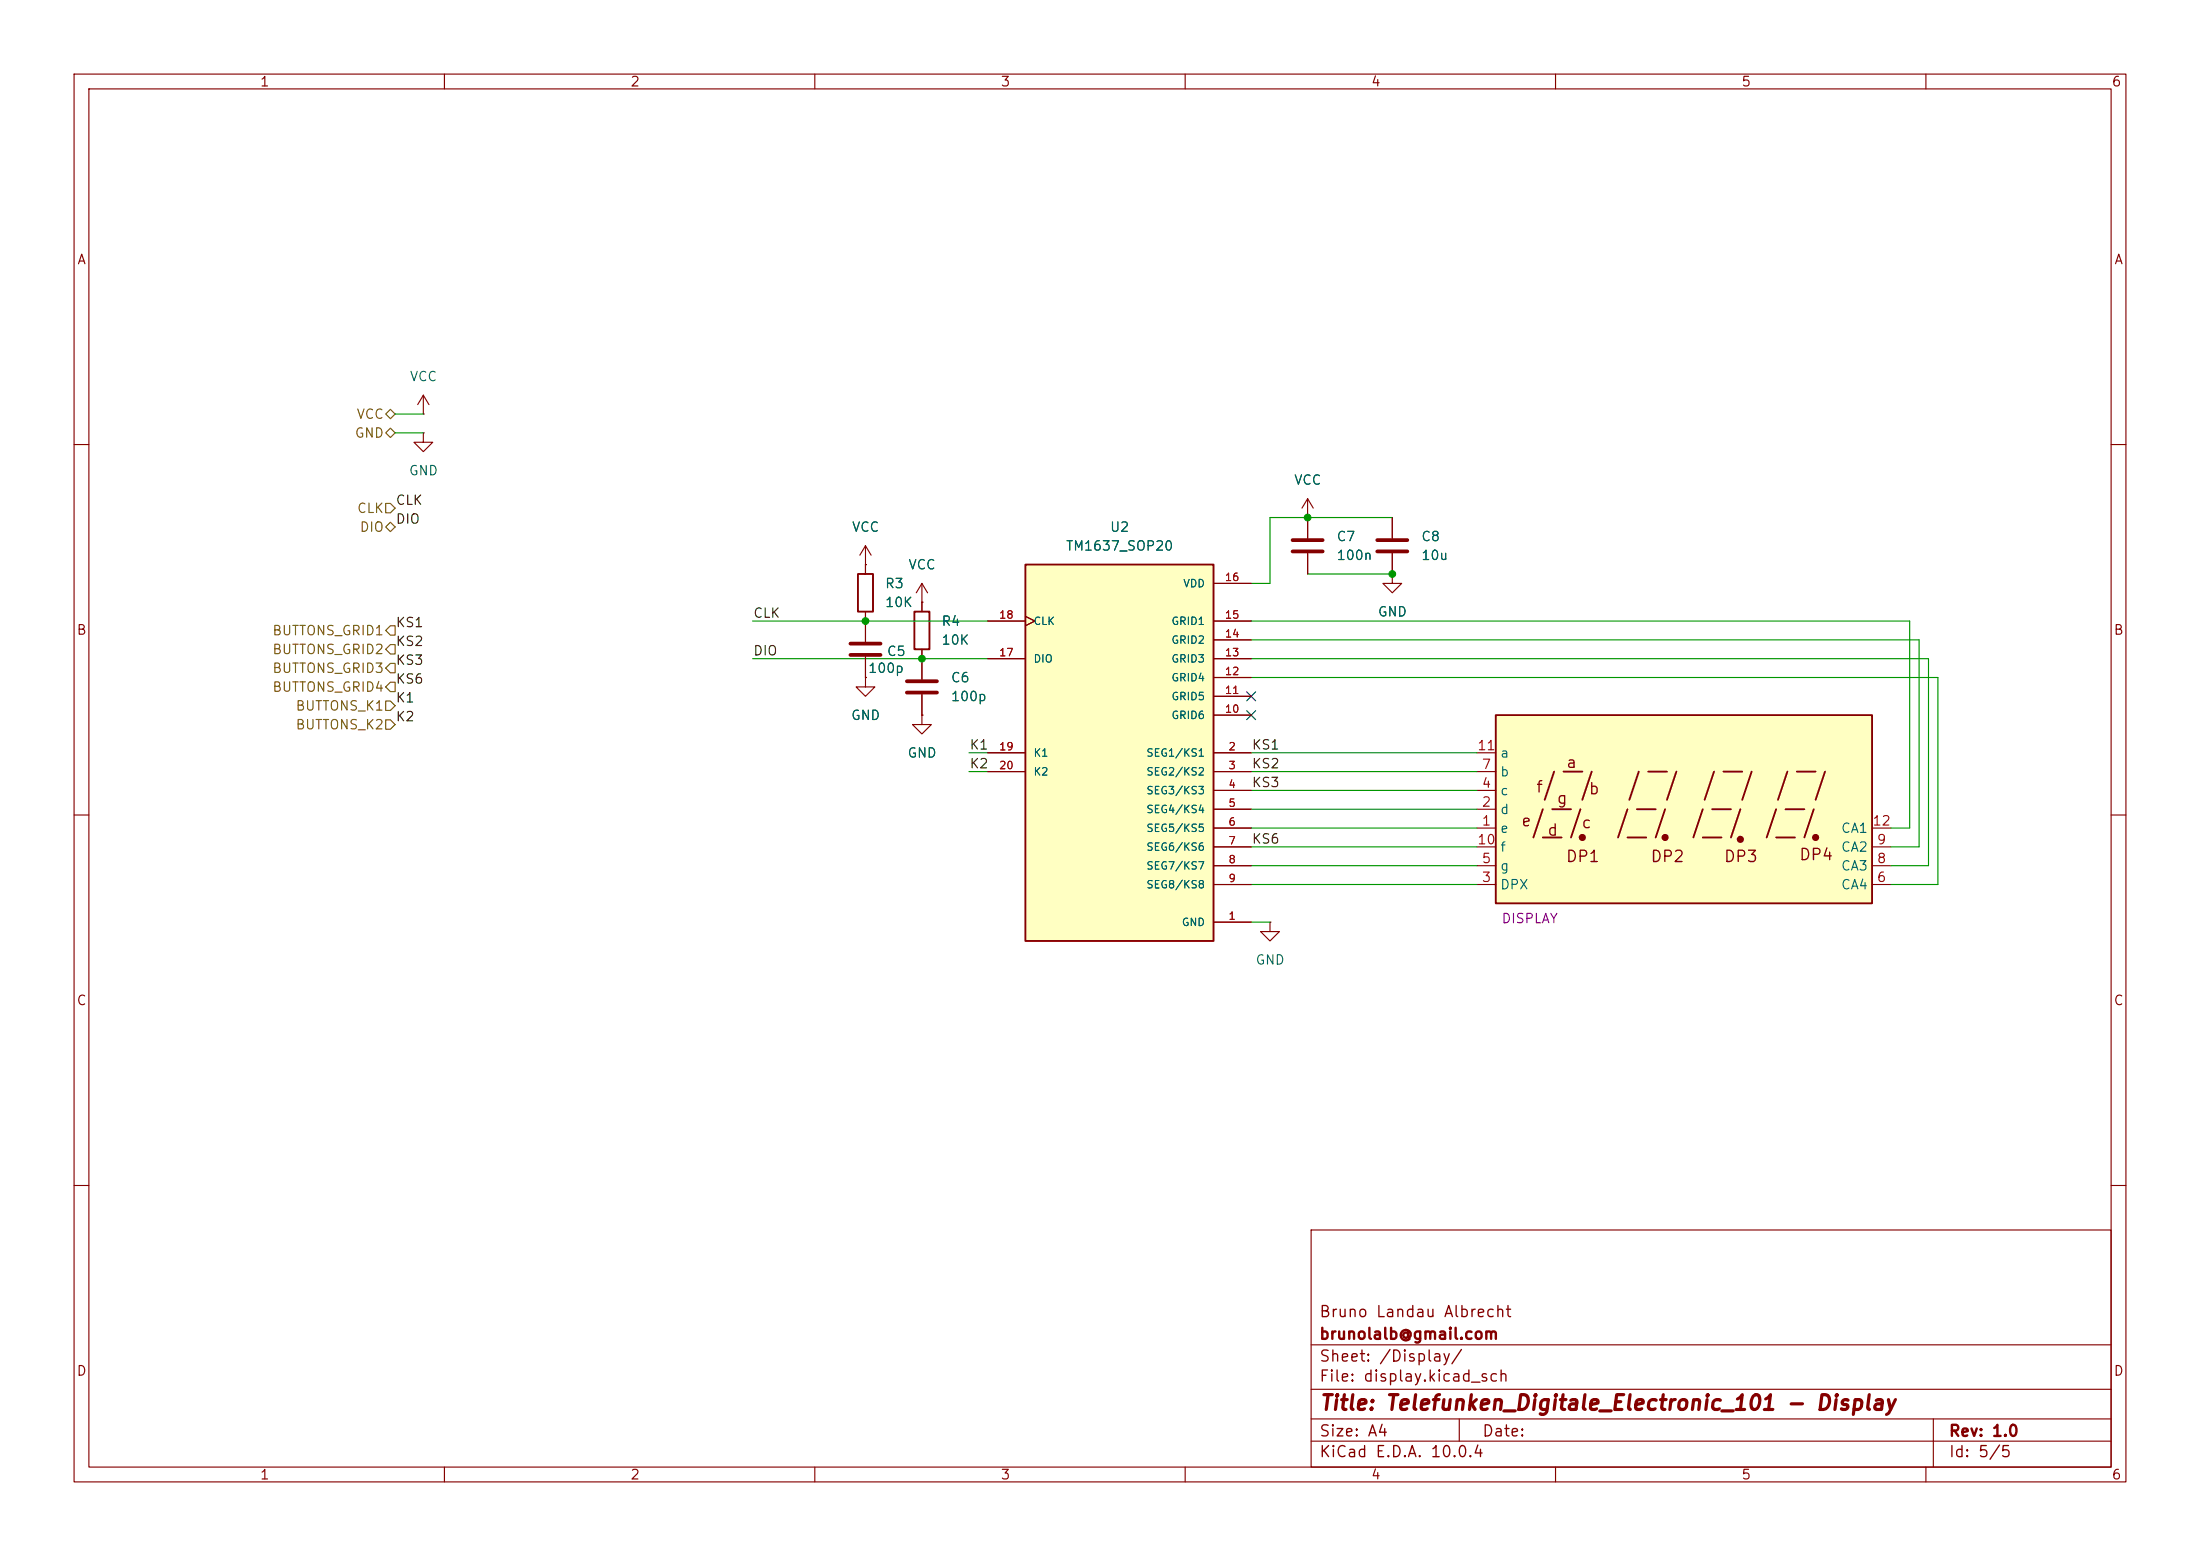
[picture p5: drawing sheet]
(kicad_sch
 (version 20260306)
 (generator "eeschema")
 (generator_version "10.0")
 (paper "A4")
 (title_block
  (title "Telefunken_Digitale_Electronic_101 - Display")
  (rev "1.0")
  (company "brunolalb@gmail.com")
  (comment 1 "Bruno Landau Albrecht"))
 (lib_symbols
  (symbol "Device:C"
   (pin_numbers (hide yes))
   (pin_names
    (offset 0.254)) (exclude_from_sim no) (in_bom yes) (on_board yes)
   (in_pos_files yes)
   (duplicate_pin_numbers_are_jumpers no)
   (property "Reference" "C" (at 0.635 2.54 0) (show_name no) (do_not_autoplace no) (effects (font (size 1.27 1.27)) (justify left)))
   (property "Value" "C" (at 0.635 -2.54 0) (show_name no) (do_not_autoplace no) (effects (font (size 1.27 1.27)) (justify left)))
   (property "Footprint" "" (at 0.9652 -3.81 0) (show_name no) (do_not_autoplace no) (hide yes) (effects (font (size 1.27 1.27))))
   (property "Datasheet" "" (at 0 0 0) (show_name no) (do_not_autoplace no) (hide yes) (effects (font (size 1.27 1.27))))
   (property "Description" "Unpolarized capacitor" (at 0 0 0) (show_name no) (do_not_autoplace no) (hide yes) (effects (font (size 1.27 1.27))))
   (symbol "C_0_1"
    (polyline (pts (xy -2.032 0.762) (xy 2.032 0.762)) (stroke (width 0.508) (type default)) (fill (type none)))
    (polyline (pts (xy -2.032 -0.762) (xy 2.032 -0.762)) (stroke (width 0.508) (type default)) (fill (type none))))
   (symbol "C_1_1"
    (pin passive line (at 0 3.81 270) (length 2.794) (name "" (effects (font (size 1.27 1.27)))) (number "1" (effects (font (size 1.27 1.27)))))
    (pin passive line (at 0 -3.81 90) (length 2.794) (name "" (effects (font (size 1.27 1.27)))) (number "2" (effects (font (size 1.27 1.27))))))
   (embedded_fonts no))
  (symbol "Device:R"
   (pin_numbers (hide yes))
   (pin_names
    (offset 0)) (exclude_from_sim no) (in_bom yes) (on_board yes)
   (in_pos_files yes)
   (duplicate_pin_numbers_are_jumpers no)
   (property "Reference" "R" (at 2.032 0 90) (show_name no) (do_not_autoplace no) (effects (font (size 1.27 1.27))))
   (property "Value" "R" (at 0 0 90) (show_name no) (do_not_autoplace no) (effects (font (size 1.27 1.27))))
   (property "Footprint" "" (at -1.778 0 90) (show_name no) (do_not_autoplace no) (hide yes) (effects (font (size 1.27 1.27))))
   (property "Datasheet" "" (at 0 0 0) (show_name no) (do_not_autoplace no) (hide yes) (effects (font (size 1.27 1.27))))
   (property "Description" "Resistor" (at 0 0 0) (show_name no) (do_not_autoplace no) (hide yes) (effects (font (size 1.27 1.27))))
   (symbol "R_0_1"
    (rectangle (start -1.016 -2.54) (end 1.016 2.54) (stroke (width 0.254) (type default)) (fill (type none))))
   (symbol "R_1_1"
    (pin passive line (at 0 3.81 270) (length 1.27) (name "" (effects (font (size 1.27 1.27)))) (number "1" (effects (font (size 1.27 1.27)))))
    (pin passive line (at 0 -3.81 90) (length 1.27) (name "" (effects (font (size 1.27 1.27)))) (number "2" (effects (font (size 1.27 1.27))))))
   (embedded_fonts no))
  (symbol "RadioWecker:8041BS-1" (exclude_from_sim no) (in_bom yes) (on_board yes)
   (in_pos_files yes)
   (duplicate_pin_numbers_are_jumpers no)
   (property "Reference" "DISPLAY" (at 3.556 26.416 0) (show_name no) (do_not_autoplace no) (effects (font (size 1.27 1.27))))
   (property "Value" "" (at 0 0 0) (show_name no) (do_not_autoplace no) (effects (font (size 1.27 1.27))))
   (property "Footprint" "RadioWecker:8041BS-1" (at 0 0 0) (show_name no) (do_not_autoplace no) (hide yes) (effects (font (size 1.27 1.27))))
   (property "Datasheet" "https://www.xlitx.com/datasheet/8041BS.pdf" (at 0.762 -6.604 0) (show_name no) (do_not_autoplace no) (hide yes) (effects (font (size 1.27 1.27))))
   (property "Description" "4 Digit 7-Segment Display with dots 0.8\"" (at -1.016 -4.318 0) (show_name no) (do_not_autoplace no) (hide yes) (effects (font (size 1.27 1.27))))
   (symbol "8041BS-1_0_0"
    (rectangle (start 0 25.4) (end 50.8 0) (stroke (width 0.254) (type default)) (fill (type background)))
    (polyline (pts (xy 5.08 8.89) (xy 6.35 12.7)) (stroke (width 0.254) (type default)) (fill (type none)))
    (polyline (pts (xy 6.35 8.89) (xy 8.89 8.89)) (stroke (width 0.254) (type default)) (fill (type none)))
    (polyline (pts (xy 6.604 13.97) (xy 7.874 17.78)) (stroke (width 0.254) (type default)) (fill (type none)))
    (polyline (pts (xy 7.62 12.7) (xy 10.16 12.7)) (stroke (width 0.254) (type default)) (fill (type none)))
    (polyline (pts (xy 9.144 17.78) (xy 11.684 17.78)) (stroke (width 0.254) (type default)) (fill (type none)))
    (polyline (pts (xy 10.16 8.89) (xy 11.43 12.7)) (stroke (width 0.254) (type default)) (fill (type none)))
    (polyline (pts (xy 11.684 13.97) (xy 12.954 17.78)) (stroke (width 0.254) (type default)) (fill (type none)))
    (polyline (pts (xy 16.51 8.89) (xy 17.78 12.7)) (stroke (width 0.254) (type default)) (fill (type none)))
    (polyline (pts (xy 17.78 8.89) (xy 20.32 8.89)) (stroke (width 0.254) (type default)) (fill (type none)))
    (polyline (pts (xy 18.034 13.97) (xy 19.304 17.78)) (stroke (width 0.254) (type default)) (fill (type none)))
    (polyline (pts (xy 19.05 12.7) (xy 21.59 12.7)) (stroke (width 0.254) (type default)) (fill (type none)))
    (polyline (pts (xy 20.574 17.78) (xy 23.114 17.78)) (stroke (width 0.254) (type default)) (fill (type none)))
    (polyline (pts (xy 21.59 8.89) (xy 22.86 12.7)) (stroke (width 0.254) (type default)) (fill (type none)))
    (polyline (pts (xy 23.114 13.97) (xy 24.384 17.78)) (stroke (width 0.254) (type default)) (fill (type none)))
    (polyline (pts (xy 26.67 8.89) (xy 27.94 12.7)) (stroke (width 0.254) (type default)) (fill (type none)))
    (polyline (pts (xy 27.94 8.89) (xy 30.48 8.89)) (stroke (width 0.254) (type default)) (fill (type none)))
    (polyline (pts (xy 28.194 13.97) (xy 29.464 17.78)) (stroke (width 0.254) (type default)) (fill (type none)))
    (polyline (pts (xy 29.21 12.7) (xy 31.75 12.7)) (stroke (width 0.254) (type default)) (fill (type none)))
    (polyline (pts (xy 30.734 17.78) (xy 33.274 17.78)) (stroke (width 0.254) (type default)) (fill (type none)))
    (polyline (pts (xy 31.75 8.89) (xy 33.02 12.7)) (stroke (width 0.254) (type default)) (fill (type none)))
    (polyline (pts (xy 33.274 13.97) (xy 34.544 17.78)) (stroke (width 0.254) (type default)) (fill (type none)))
    (polyline (pts (xy 36.576 8.89) (xy 37.846 12.7)) (stroke (width 0.254) (type default)) (fill (type none)))
    (polyline (pts (xy 37.846 8.89) (xy 40.386 8.89)) (stroke (width 0.254) (type default)) (fill (type none)))
    (polyline (pts (xy 38.1 13.97) (xy 39.37 17.78)) (stroke (width 0.254) (type default)) (fill (type none)))
    (polyline (pts (xy 39.116 12.7) (xy 41.656 12.7)) (stroke (width 0.254) (type default)) (fill (type none)))
    (polyline (pts (xy 40.64 17.78) (xy 43.18 17.78)) (stroke (width 0.254) (type default)) (fill (type none)))
    (polyline (pts (xy 41.656 8.89) (xy 42.926 12.7)) (stroke (width 0.254) (type default)) (fill (type none)))
    (polyline (pts (xy 43.18 13.97) (xy 44.45 17.78)) (stroke (width 0.254) (type default)) (fill (type none)))
    (text "e" (at 4.064 11.176 0) (effects (font (size 1.524 1.524))))
    (text "f" (at 5.842 15.748 0) (effects (font (size 1.524 1.524))))
    (text "d" (at 7.62 9.906 0) (effects (font (size 1.524 1.524))))
    (text "g" (at 8.89 14.224 0) (effects (font (size 1.524 1.524))))
    (text "a" (at 10.16 19.05 0) (effects (font (size 1.524 1.524))))
    (text "DP1" (at 11.684 6.35 0) (effects (font (size 1.524 1.524))))
    (text "c" (at 12.192 10.922 0) (effects (font (size 1.524 1.524))))
    (text "b" (at 13.208 15.494 0) (effects (font (size 1.524 1.524))))
    (text "DP2" (at 23.114 6.35 0) (effects (font (size 1.524 1.524))))
    (text "DP3" (at 33.02 6.35 0) (effects (font (size 1.524 1.524))))
    (text "DP4" (at 43.18 6.604 0) (effects (font (size 1.524 1.524)))))
   (symbol "8041BS-1_0_1"
    (circle (center 11.684 8.89) (radius 0.3556) (stroke (width 0.254) (type default)) (fill (type outline)))
    (circle (center 22.86 8.89) (radius 0.3556) (stroke (width 0.254) (type default)) (fill (type outline))))
   (symbol "8041BS-1_1_0"
    (circle (center 33.02 8.636) (radius 0.3556) (stroke (width 0.254) (type default)) (fill (type outline)))
    (circle (center 43.18 8.89) (radius 0.3556) (stroke (width 0.254) (type default)) (fill (type outline))))
   (symbol "8041BS-1_1_1"
    (pin input line (at -2.54 10.16 0) (length 2.54) (name "e" (effects (font (size 1.27 1.27)))) (number "1" (effects (font (size 1.27 1.27)))))
    (pin input line (at -2.54 12.7 0) (length 2.54) (name "d" (effects (font (size 1.27 1.27)))) (number "2" (effects (font (size 1.27 1.27)))))
    (pin input line (at -2.54 2.54 0) (length 2.54) (name "DPX" (effects (font (size 1.27 1.27)))) (number "3" (effects (font (size 1.27 1.27)))))
    (pin input line (at -2.54 15.24 0) (length 2.54) (name "c" (effects (font (size 1.27 1.27)))) (number "4" (effects (font (size 1.27 1.27)))))
    (pin input line (at -2.54 5.08 0) (length 2.54) (name "g" (effects (font (size 1.27 1.27)))) (number "5" (effects (font (size 1.27 1.27)))))
    (pin input line (at 53.34 2.54 180) (length 2.54) (name "CA4" (effects (font (size 1.27 1.27)))) (number "6" (effects (font (size 1.27 1.27)))))
    (pin input line (at -2.54 17.78 0) (length 2.54) (name "b" (effects (font (size 1.27 1.27)))) (number "7" (effects (font (size 1.27 1.27)))))
    (pin input line (at 53.34 5.08 180) (length 2.54) (name "CA3" (effects (font (size 1.27 1.27)))) (number "8" (effects (font (size 1.27 1.27)))))
    (pin input line (at 53.34 7.62 180) (length 2.54) (name "CA2" (effects (font (size 1.27 1.27)))) (number "9" (effects (font (size 1.27 1.27)))))
    (pin input line (at -2.54 7.62 0) (length 2.54) (name "f" (effects (font (size 1.27 1.27)))) (number "10" (effects (font (size 1.27 1.27)))))
    (pin input line (at -2.54 20.32 0) (length 2.54) (name "a" (effects (font (size 1.27 1.27)))) (number "11" (effects (font (size 1.27 1.27)))))
    (pin input line (at 53.34 10.16 180) (length 2.54) (name "CA1" (effects (font (size 1.27 1.27)))) (number "12" (effects (font (size 1.27 1.27))))))
   (embedded_fonts no))
  (symbol "RadioWecker:TM1637_SOP20"
   (pin_names
    (offset 1.016)) (exclude_from_sim no) (in_bom yes) (on_board yes)
   (in_pos_files yes)
   (duplicate_pin_numbers_are_jumpers no)
   (property "Reference" "U" (at -12.7 26.416 0) (show_name no) (do_not_autoplace no) (effects (font (size 1.27 1.27)) (justify left bottom)))
   (property "Value" "TM1637_SOP20" (at -12.7 -28.194 0) (show_name no) (do_not_autoplace no) (effects (font (size 1.27 1.27)) (justify left bottom)))
   (property "Footprint" "RadioWecker:SOIC127P1035X255-20N" (at 1.016 -37.846 0) (show_name no) (do_not_autoplace no) (hide yes) (effects (font (size 1.27 1.27)) (justify bottom)))
   (property "Datasheet" "https://cdn.velleman.eu/downloads/29/infosheets/tm1637_datasheet.pdf" (at 2.032 -34.29 0) (show_name no) (do_not_autoplace no) (hide yes) (effects (font (size 1.27 1.27))))
   (property "Description" "LED Drive Control Special Circuit" (at -1.524 -43.434 0) (show_name no) (do_not_autoplace no) (hide yes) (effects (font (size 1.27 1.27)) (justify bottom)))
   (property "MANUFACTURER" "Titan Micro Electronics" (at -1.27 -40.64 0) (show_name no) (do_not_autoplace no) (hide yes) (effects (font (size 1.27 1.27)) (justify bottom)))
   (symbol "TM1637_SOP20_0_0"
    (rectangle (start -12.7 -25.4) (end 12.7 25.4) (stroke (width 0.254) (type default)) (fill (type background)))
    (pin power_in line (at 17.78 -22.86 180) (length 5.08) (name "GND" (effects (font (size 1.016 1.016)))) (number "1" (effects (font (size 1.016 1.016)))))
    (pin output line (at 17.78 0 180) (length 5.08) (name "SEG1/KS1" (effects (font (size 1.016 1.016)))) (number "2" (effects (font (size 1.016 1.016)))))
    (pin output line (at 17.78 -2.54 180) (length 5.08) (name "SEG2/KS2" (effects (font (size 1.016 1.016)))) (number "3" (effects (font (size 1.016 1.016)))))
    (pin output line (at 17.78 -5.08 180) (length 5.08) (name "SEG3/KS3" (effects (font (size 1.016 1.016)))) (number "4" (effects (font (size 1.016 1.016)))))
    (pin output line (at 17.78 -7.62 180) (length 5.08) (name "SEG4/KS4" (effects (font (size 1.016 1.016)))) (number "5" (effects (font (size 1.016 1.016)))))
    (pin output line (at 17.78 -10.16 180) (length 5.08) (name "SEG5/KS5" (effects (font (size 1.016 1.016)))) (number "6" (effects (font (size 1.016 1.016)))))
    (pin output line (at 17.78 -12.7 180) (length 5.08) (name "SEG6/KS6" (effects (font (size 1.016 1.016)))) (number "7" (effects (font (size 1.016 1.016)))))
    (pin output line (at 17.78 -15.24 180) (length 5.08) (name "SEG7/KS7" (effects (font (size 1.016 1.016)))) (number "8" (effects (font (size 1.016 1.016)))))
    (pin output line (at 17.78 -17.78 180) (length 5.08) (name "SEG8/KS8" (effects (font (size 1.016 1.016)))) (number "9" (effects (font (size 1.016 1.016)))))
    (pin output line (at 17.78 5.08 180) (length 5.08) (name "GRID6" (effects (font (size 1.016 1.016)))) (number "10" (effects (font (size 1.016 1.016)))))
    (pin output line (at 17.78 7.62 180) (length 5.08) (name "GRID5" (effects (font (size 1.016 1.016)))) (number "11" (effects (font (size 1.016 1.016)))))
    (pin output line (at 17.78 10.16 180) (length 5.08) (name "GRID4" (effects (font (size 1.016 1.016)))) (number "12" (effects (font (size 1.016 1.016)))))
    (pin output line (at 17.78 12.7 180) (length 5.08) (name "GRID3" (effects (font (size 1.016 1.016)))) (number "13" (effects (font (size 1.016 1.016)))))
    (pin output line (at 17.78 15.24 180) (length 5.08) (name "GRID2" (effects (font (size 1.016 1.016)))) (number "14" (effects (font (size 1.016 1.016)))))
    (pin output line (at 17.78 17.78 180) (length 5.08) (name "GRID1" (effects (font (size 1.016 1.016)))) (number "15" (effects (font (size 1.016 1.016)))))
    (pin power_in line (at 17.78 22.86 180) (length 5.08) (name "VDD" (effects (font (size 1.016 1.016)))) (number "16" (effects (font (size 1.016 1.016)))))
    (pin bidirectional line (at -17.78 12.7 0) (length 5.08) (name "DIO" (effects (font (size 1.016 1.016)))) (number "17" (effects (font (size 1.016 1.016)))))
    (pin input clock (at -17.78 17.78 0) (length 5.08) (name "CLK" (effects (font (size 1.016 1.016)))) (number "18" (effects (font (size 1.016 1.016)))))
    (pin input line (at -17.78 0 0) (length 5.08) (name "K1" (effects (font (size 1.016 1.016)))) (number "19" (effects (font (size 1.016 1.016)))))
    (pin input line (at -17.78 -2.54 0) (length 5.08) (name "K2" (effects (font (size 1.016 1.016)))) (number "20" (effects (font (size 1.016 1.016))))))
   (embedded_fonts no))
  (symbol "power:GND"
   (power global)
   (pin_numbers (hide yes))
   (pin_names
    (offset 0) (hide yes)) (exclude_from_sim no) (in_bom yes) (on_board yes)
   (in_pos_files yes)
   (duplicate_pin_numbers_are_jumpers no)
   (property "Reference" "#PWR" (at 0 -6.35 0) (show_name no) (do_not_autoplace no) (hide yes) (effects (font (size 1.27 1.27))))
   (property "Value" "GND" (at 0 -3.81 0) (show_name no) (do_not_autoplace no) (effects (font (size 1.27 1.27))))
   (property "Footprint" "" (at 0 0 0) (show_name no) (do_not_autoplace no) (hide yes) (effects (font (size 1.27 1.27))))
   (property "Datasheet" "" (at 0 0 0) (show_name no) (do_not_autoplace no) (hide yes) (effects (font (size 1.27 1.27))))
   (property "Description" "Power symbol creates a global label with name \"GND\" , ground" (at 0 0 0) (show_name no) (do_not_autoplace no) (hide yes) (effects (font (size 1.27 1.27))))
   (symbol "GND_0_1"
    (polyline (pts (xy 0 0) (xy 0 -1.27) (xy 1.27 -1.27) (xy 0 -2.54) (xy -1.27 -1.27) (xy 0 -1.27)) (stroke (width 0) (type default)) (fill (type none))))
   (symbol "GND_1_1"
    (pin power_in line (at 0 0 270) (length 0) (name "" (effects (font (size 1.27 1.27)))) (number "1" (effects (font (size 1.27 1.27))))))
   (embedded_fonts no))
  (symbol "power:VCC"
   (power global)
   (pin_numbers (hide yes))
   (pin_names
    (offset 0) (hide yes)) (exclude_from_sim no) (in_bom yes) (on_board yes)
   (in_pos_files yes)
   (duplicate_pin_numbers_are_jumpers no)
   (property "Reference" "#PWR" (at 0 -3.81 0) (show_name no) (do_not_autoplace no) (hide yes) (effects (font (size 1.27 1.27))))
   (property "Value" "VCC" (at 0 3.556 0) (show_name no) (do_not_autoplace no) (effects (font (size 1.27 1.27))))
   (property "Footprint" "" (at 0 0 0) (show_name no) (do_not_autoplace no) (hide yes) (effects (font (size 1.27 1.27))))
   (property "Datasheet" "" (at 0 0 0) (show_name no) (do_not_autoplace no) (hide yes) (effects (font (size 1.27 1.27))))
   (property "Description" "Power symbol creates a global label with name \"VCC\"" (at 0 0 0) (show_name no) (do_not_autoplace no) (hide yes) (effects (font (size 1.27 1.27))))
   (symbol "VCC_0_1"
    (polyline (pts (xy -0.762 1.27) (xy 0 2.54)) (stroke (width 0) (type default)) (fill (type none)))
    (polyline (pts (xy 0 2.54) (xy 0.762 1.27)) (stroke (width 0) (type default)) (fill (type none)))
    (polyline (pts (xy 0 0) (xy 0 2.54)) (stroke (width 0) (type default)) (fill (type none))))
   (symbol "VCC_1_1"
    (pin power_in line (at 0 0 90) (length 0) (name "" (effects (font (size 1.27 1.27)))) (number "1" (effects (font (size 1.27 1.27))))))
   (embedded_fonts no)))
 (junction
  (at 116.84 83.82)
  (diameter 0)
  (color 0 0 0 0))
 (junction
  (at 176.53 69.85)
  (diameter 0)
  (color 0 0 0 0))
 (junction
  (at 187.96 77.47)
  (diameter 0)
  (color 0 0 0 0))
 (junction
  (at 124.46 88.9)
  (diameter 0)
  (color 0 0 0 0))
 (no_connect
  (at 168.91 96.52))
 (no_connect
  (at 168.91 93.98))
 (wire
  (pts (xy 130.81 101.6) (xy 133.35 101.6))
  (stroke (width 0) (type default)))
 (wire
  (pts (xy 168.91 91.44) (xy 261.62 91.44))
  (stroke (width 0) (type default)))
 (wire
  (pts (xy 261.62 119.38) (xy 255.27 119.38))
  (stroke (width 0) (type default)))
 (wire
  (pts (xy 171.45 78.74) (xy 168.91 78.74))
  (stroke (width 0) (type default)))
 (wire
  (pts (xy 168.91 83.82) (xy 257.81 83.82))
  (stroke (width 0) (type default)))
 (wire
  (pts (xy 101.6 88.9) (xy 124.46 88.9))
  (stroke (width 0) (type default)))
 (wire
  (pts (xy 176.53 69.85) (xy 187.96 69.85))
  (stroke (width 0) (type default)))
 (wire
  (pts (xy 259.08 86.36) (xy 168.91 86.36))
  (stroke (width 0) (type default)))
 (wire
  (pts (xy 259.08 114.3) (xy 259.08 86.36))
  (stroke (width 0) (type default)))
 (wire
  (pts (xy 255.27 111.76) (xy 257.81 111.76))
  (stroke (width 0) (type default)))
 (wire
  (pts (xy 101.6 83.82) (xy 116.84 83.82))
  (stroke (width 0) (type default)))
 (wire
  (pts (xy 260.35 116.84) (xy 255.27 116.84))
  (stroke (width 0) (type default)))
 (wire
  (pts (xy 176.53 77.47) (xy 187.96 77.47))
  (stroke (width 0) (type default)))
 (wire
  (pts (xy 171.45 69.85) (xy 171.45 78.74))
  (stroke (width 0) (type default)))
 (wire
  (pts (xy 168.91 114.3) (xy 199.39 114.3))
  (stroke (width 0) (type default)))
 (wire
  (pts (xy 257.81 111.76) (xy 257.81 83.82))
  (stroke (width 0) (type default)))
 (wire
  (pts (xy 168.91 124.46) (xy 171.45 124.46))
  (stroke (width 0) (type default)))
 (wire
  (pts (xy 168.91 116.84) (xy 199.39 116.84))
  (stroke (width 0) (type default)))
 (wire
  (pts (xy 130.81 104.14) (xy 133.35 104.14))
  (stroke (width 0) (type default)))
 (wire
  (pts (xy 53.34 58.42) (xy 57.15 58.42))
  (stroke (width 0) (type default)))
 (wire
  (pts (xy 168.91 106.68) (xy 199.39 106.68))
  (stroke (width 0) (type default)))
 (wire
  (pts (xy 176.53 69.85) (xy 171.45 69.85))
  (stroke (width 0) (type default)))
 (wire
  (pts (xy 168.91 111.76) (xy 199.39 111.76))
  (stroke (width 0) (type default)))
 (wire
  (pts (xy 168.91 101.6) (xy 199.39 101.6))
  (stroke (width 0) (type default)))
 (wire
  (pts (xy 168.91 104.14) (xy 199.39 104.14))
  (stroke (width 0) (type default)))
 (wire
  (pts (xy 261.62 91.44) (xy 261.62 119.38))
  (stroke (width 0) (type default)))
 (wire
  (pts (xy 255.27 114.3) (xy 259.08 114.3))
  (stroke (width 0) (type default)))
 (wire
  (pts (xy 168.91 119.38) (xy 199.39 119.38))
  (stroke (width 0) (type default)))
 (wire
  (pts (xy 124.46 88.9) (xy 133.35 88.9))
  (stroke (width 0) (type default)))
 (wire
  (pts (xy 116.84 83.82) (xy 133.35 83.82))
  (stroke (width 0) (type default)))
 (wire
  (pts (xy 168.91 109.22) (xy 199.39 109.22))
  (stroke (width 0) (type default)))
 (wire
  (pts (xy 168.91 88.9) (xy 260.35 88.9))
  (stroke (width 0) (type default)))
 (wire
  (pts (xy 260.35 88.9) (xy 260.35 116.84))
  (stroke (width 0) (type default)))
 (wire
  (pts (xy 53.34 55.88) (xy 57.15 55.88))
  (stroke (width 0) (type default)))
 (label "DIO"
  (at 101.6 88.9 0)
  (effects (font (size 1.27 1.27)) (justify left bottom)))
 (label "KS3"
  (at 168.91 106.68 0)
  (effects (font (size 1.27 1.27)) (justify left bottom)))
 (label "KS6"
  (at 168.91 114.3 0)
  (effects (font (size 1.27 1.27)) (justify left bottom)))
 (label "K2"
  (at 53.34 97.79 0)
  (effects (font (size 1.27 1.27)) (justify left bottom)))
 (label "DIO"
  (at 53.34 71.12 0)
  (effects (font (size 1.27 1.27)) (justify left bottom)))
 (label "KS2"
  (at 53.34 87.63 0)
  (effects (font (size 1.27 1.27)) (justify left bottom)))
 (label "KS2"
  (at 168.91 104.14 0)
  (effects (font (size 1.27 1.27)) (justify left bottom)))
 (label "K2"
  (at 130.81 104.14 0)
  (effects (font (size 1.27 1.27)) (justify left bottom)))
 (label "CLK"
  (at 101.6 83.82 0)
  (effects (font (size 1.27 1.27)) (justify left bottom)))
 (label "KS3"
  (at 53.34 90.17 0)
  (effects (font (size 1.27 1.27)) (justify left bottom)))
 (label "CLK"
  (at 53.34 68.58 0)
  (effects (font (size 1.27 1.27)) (justify left bottom)))
 (label "KS1"
  (at 53.34 85.09 0)
  (effects (font (size 1.27 1.27)) (justify left bottom)))
 (label "KS6"
  (at 53.34 92.71 0)
  (effects (font (size 1.27 1.27)) (justify left bottom)))
 (label "K1"
  (at 53.34 95.25 0)
  (effects (font (size 1.27 1.27)) (justify left bottom)))
 (label "KS1"
  (at 168.91 101.6 0)
  (effects (font (size 1.27 1.27)) (justify left bottom)))
 (label "K1"
  (at 130.81 101.6 0)
  (effects (font (size 1.27 1.27)) (justify left bottom)))
 (hierarchical_label "BUTTONS_K1"
  (shape input)
  (at 53.34 95.25 180)
  (effects (font (size 1.27 1.27)) (justify right)))
 (hierarchical_label "CLK"
  (shape input)
  (at 53.34 68.58 180)
  (effects (font (size 1.27 1.27)) (justify right)))
 (hierarchical_label "BUTTONS_GRID4"
  (shape output)
  (at 53.34 92.71 180)
  (effects (font (size 1.27 1.27)) (justify right)))
 (hierarchical_label "GND"
  (shape bidirectional)
  (at 53.34 58.42 180)
  (effects (font (size 1.27 1.27)) (justify right)))
 (hierarchical_label "BUTTONS_GRID2"
  (shape output)
  (at 53.34 87.63 180)
  (effects (font (size 1.27 1.27)) (justify right)))
 (hierarchical_label "BUTTONS_GRID1"
  (shape output)
  (at 53.34 85.09 180)
  (effects (font (size 1.27 1.27)) (justify right)))
 (hierarchical_label "VCC"
  (shape bidirectional)
  (at 53.34 55.88 180)
  (effects (font (size 1.27 1.27)) (justify right)))
 (hierarchical_label "BUTTONS_GRID3"
  (shape output)
  (at 53.34 90.17 180)
  (effects (font (size 1.27 1.27)) (justify right)))
 (hierarchical_label "BUTTONS_K2"
  (shape input)
  (at 53.34 97.79 180)
  (effects (font (size 1.27 1.27)) (justify right)))
 (hierarchical_label "DIO"
  (shape bidirectional)
  (at 53.34 71.12 180)
  (effects (font (size 1.27 1.27)) (justify right)))
 (symbol
  (lib_id "RadioWecker:8041BS-1")
  (at 201.93 121.92 0)
  (unit 1)
  (body_style 1)
  (exclude_from_sim no)
  (in_bom yes)
  (on_board yes)
  (in_pos_files yes)
  (dnp no)
  (property "Reference" "DISPLAY1" (at 227.33 93.98 0) (hide yes) (show_name no) (do_not_autoplace no) (effects (font (size 1.27 1.27))))
  (property "Value" "" (at 201.93 121.92 0) (show_name no) (do_not_autoplace no) (effects (font (size 1.27 1.27))))
  (property "Footprint" "RadioWecker:8041BS-1" (at 201.93 121.92 0) (hide yes) (show_name no) (do_not_autoplace no) (effects (font (size 1.27 1.27))))
  (property "Datasheet" "https://www.xlitx.com/datasheet/8041BS.pdf" (at 202.692 128.524 0) (hide yes) (show_name no) (do_not_autoplace no) (effects (font (size 1.27 1.27))))
  (property "Description" "4 Digit 7-Segment Display with dots 0.8\"" (at 200.914 126.238 0) (hide yes) (show_name no) (do_not_autoplace no) (effects (font (size 1.27 1.27))))
  (property "Name" "DISPLAY" (at 206.502 123.952 0) (show_name no) (do_not_autoplace no) (effects (font (size 1.27 1.27))))
  (pin "5")
  (pin "1")
  (pin "3")
  (pin "2")
  (pin "4")
  (pin "8")
  (pin "10")
  (pin "12")
  (pin "6")
  (pin "11")
  (pin "7")
  (pin "9"))
 (symbol
  (lib_id "power:VCC")
  (at 124.46 81.28 0)
  (unit 1)
  (body_style 1)
  (exclude_from_sim no)
  (in_bom yes)
  (on_board yes)
  (in_pos_files yes)
  (dnp no)
  (fields_autoplaced yes)
  (property "Reference" "#PWR018" (at 124.46 85.09 0) (hide yes) (show_name no) (do_not_autoplace no) (effects (font (size 1.27 1.27))))
  (property "Value" "VCC" (at 124.46 76.2 0) (show_name no) (do_not_autoplace no) (effects (font (size 1.27 1.27))))
  (property "Footprint" "" (at 124.46 81.28 0) (hide yes) (show_name no) (do_not_autoplace no) (effects (font (size 1.27 1.27))))
  (property "Datasheet" "" (at 124.46 81.28 0) (hide yes) (show_name no) (do_not_autoplace no) (effects (font (size 1.27 1.27))))
  (property "Description" "Power symbol creates a global label with name \"VCC\"" (at 124.46 81.28 0) (hide yes) (show_name no) (do_not_autoplace no) (effects (font (size 1.27 1.27))))
  (pin "1"))
 (symbol
  (lib_id "power:GND")
  (at 57.15 58.42 0)
  (unit 1)
  (body_style 1)
  (exclude_from_sim no)
  (in_bom yes)
  (on_board yes)
  (in_pos_files yes)
  (dnp no)
  (fields_autoplaced yes)
  (property "Reference" "#PWR015" (at 57.15 64.77 0) (hide yes) (show_name no) (do_not_autoplace no) (effects (font (size 1.27 1.27))))
  (property "Value" "GND" (at 57.15 63.5 0) (show_name no) (do_not_autoplace no) (effects (font (size 1.27 1.27))))
  (property "Footprint" "" (at 57.15 58.42 0) (hide yes) (show_name no) (do_not_autoplace no) (effects (font (size 1.27 1.27))))
  (property "Datasheet" "" (at 57.15 58.42 0) (hide yes) (show_name no) (do_not_autoplace no) (effects (font (size 1.27 1.27))))
  (property "Description" "Power symbol creates a global label with name \"GND\" , ground" (at 57.15 58.42 0) (hide yes) (show_name no) (do_not_autoplace no) (effects (font (size 1.27 1.27))))
  (pin "1"))
 (symbol
  (lib_id "Device:C")
  (at 176.53 73.66 0)
  (unit 1)
  (body_style 1)
  (exclude_from_sim no)
  (in_bom yes)
  (on_board yes)
  (in_pos_files yes)
  (dnp no)
  (fields_autoplaced yes)
  (property "Reference" "C7" (at 180.34 72.3899 0) (show_name no) (do_not_autoplace no) (effects (font (size 1.27 1.27)) (justify left)))
  (property "Value" "100n" (at 180.34 74.9299 0) (show_name no) (do_not_autoplace no) (effects (font (size 1.27 1.27)) (justify left)))
  (property "Footprint" "Capacitor_SMD:C_0603_1608Metric_Pad1.08x0.95mm_HandSolder" (at 177.4952 77.47 0) (hide yes) (show_name no) (do_not_autoplace no) (effects (font (size 1.27 1.27))))
  (property "Datasheet" "" (at 176.53 73.66 0) (hide yes) (show_name no) (do_not_autoplace no) (effects (font (size 1.27 1.27))))
  (property "Description" "Unpolarized capacitor" (at 176.53 73.66 0) (hide yes) (show_name no) (do_not_autoplace no) (effects (font (size 1.27 1.27))))
  (pin "2")
  (pin "1"))
 (symbol
  (lib_id "RadioWecker:TM1637_SOP20")
  (at 151.13 101.6 0)
  (unit 1)
  (body_style 1)
  (exclude_from_sim no)
  (in_bom yes)
  (on_board yes)
  (in_pos_files yes)
  (dnp no)
  (fields_autoplaced yes)
  (property "Reference" "U2" (at 151.13 71.12 0) (show_name no) (do_not_autoplace no) (effects (font (size 1.27 1.27))))
  (property "Value" "TM1637_SOP20" (at 151.13 73.66 0) (show_name no) (do_not_autoplace no) (effects (font (size 1.27 1.27))))
  (property "Footprint" "RadioWecker:SOIC127P1035X255-20N" (at 152.146 139.446 0) (hide yes) (show_name no) (do_not_autoplace no) (effects (font (size 1.27 1.27)) (justify bottom)))
  (property "Datasheet" "https://cdn.velleman.eu/downloads/29/infosheets/tm1637_datasheet.pdf" (at 153.162 135.89 0) (hide yes) (show_name no) (do_not_autoplace no) (effects (font (size 1.27 1.27))))
  (property "Description" "LED Drive Control Special Circuit" (at 149.606 145.034 0) (hide yes) (show_name no) (do_not_autoplace no) (effects (font (size 1.27 1.27)) (justify bottom)))
  (property "MANUFACTURER" "Titan Micro Electronics" (at 149.86 142.24 0) (hide yes) (show_name no) (do_not_autoplace no) (effects (font (size 1.27 1.27)) (justify bottom)))
  (pin "4")
  (pin "5")
  (pin "2")
  (pin "14")
  (pin "11")
  (pin "17")
  (pin "8")
  (pin "1")
  (pin "3")
  (pin "7")
  (pin "9")
  (pin "12")
  (pin "13")
  (pin "10")
  (pin "6")
  (pin "15")
  (pin "16")
  (pin "18")
  (pin "20")
  (pin "19"))
 (symbol
  (lib_id "Device:C")
  (at 116.84 87.63 0)
  (unit 1)
  (body_style 1)
  (exclude_from_sim no)
  (in_bom yes)
  (on_board yes)
  (in_pos_files yes)
  (dnp no)
  (property "Reference" "C5" (at 119.634 87.884 0) (show_name no) (do_not_autoplace no) (effects (font (size 1.27 1.27)) (justify left)))
  (property "Value" "100p" (at 117.094 90.17 0) (show_name no) (do_not_autoplace no) (effects (font (size 1.27 1.27)) (justify left)))
  (property "Footprint" "Capacitor_SMD:C_0603_1608Metric_Pad1.08x0.95mm_HandSolder" (at 117.8052 91.44 0) (hide yes) (show_name no) (do_not_autoplace no) (effects (font (size 1.27 1.27))))
  (property "Datasheet" "" (at 116.84 87.63 0) (hide yes) (show_name no) (do_not_autoplace no) (effects (font (size 1.27 1.27))))
  (property "Description" "Unpolarized capacitor" (at 116.84 87.63 0) (hide yes) (show_name no) (do_not_autoplace no) (effects (font (size 1.27 1.27))))
  (pin "2")
  (pin "1"))
 (symbol
  (lib_id "Device:C")
  (at 124.46 92.71 0)
  (unit 1)
  (body_style 1)
  (exclude_from_sim no)
  (in_bom yes)
  (on_board yes)
  (in_pos_files yes)
  (dnp no)
  (fields_autoplaced yes)
  (property "Reference" "C6" (at 128.27 91.4399 0) (show_name no) (do_not_autoplace no) (effects (font (size 1.27 1.27)) (justify left)))
  (property "Value" "100p" (at 128.27 93.9799 0) (show_name no) (do_not_autoplace no) (effects (font (size 1.27 1.27)) (justify left)))
  (property "Footprint" "Capacitor_SMD:C_0603_1608Metric_Pad1.08x0.95mm_HandSolder" (at 125.4252 96.52 0) (hide yes) (show_name no) (do_not_autoplace no) (effects (font (size 1.27 1.27))))
  (property "Datasheet" "" (at 124.46 92.71 0) (hide yes) (show_name no) (do_not_autoplace no) (effects (font (size 1.27 1.27))))
  (property "Description" "Unpolarized capacitor" (at 124.46 92.71 0) (hide yes) (show_name no) (do_not_autoplace no) (effects (font (size 1.27 1.27))))
  (pin "2")
  (pin "1"))
 (symbol
  (lib_id "power:VCC")
  (at 176.53 69.85 0)
  (unit 1)
  (body_style 1)
  (exclude_from_sim no)
  (in_bom yes)
  (on_board yes)
  (in_pos_files yes)
  (dnp no)
  (fields_autoplaced yes)
  (property "Reference" "#PWR021" (at 176.53 73.66 0) (hide yes) (show_name no) (do_not_autoplace no) (effects (font (size 1.27 1.27))))
  (property "Value" "VCC" (at 176.53 64.77 0) (show_name no) (do_not_autoplace no) (effects (font (size 1.27 1.27))))
  (property "Footprint" "" (at 176.53 69.85 0) (hide yes) (show_name no) (do_not_autoplace no) (effects (font (size 1.27 1.27))))
  (property "Datasheet" "" (at 176.53 69.85 0) (hide yes) (show_name no) (do_not_autoplace no) (effects (font (size 1.27 1.27))))
  (property "Description" "Power symbol creates a global label with name \"VCC\"" (at 176.53 69.85 0) (hide yes) (show_name no) (do_not_autoplace no) (effects (font (size 1.27 1.27))))
  (pin "1"))
 (symbol
  (lib_id "power:GND")
  (at 116.84 91.44 0)
  (unit 1)
  (body_style 1)
  (exclude_from_sim no)
  (in_bom yes)
  (on_board yes)
  (in_pos_files yes)
  (dnp no)
  (fields_autoplaced yes)
  (property "Reference" "#PWR017" (at 116.84 97.79 0) (hide yes) (show_name no) (do_not_autoplace no) (effects (font (size 1.27 1.27))))
  (property "Value" "GND" (at 116.84 96.52 0) (show_name no) (do_not_autoplace no) (effects (font (size 1.27 1.27))))
  (property "Footprint" "" (at 116.84 91.44 0) (hide yes) (show_name no) (do_not_autoplace no) (effects (font (size 1.27 1.27))))
  (property "Datasheet" "" (at 116.84 91.44 0) (hide yes) (show_name no) (do_not_autoplace no) (effects (font (size 1.27 1.27))))
  (property "Description" "Power symbol creates a global label with name \"GND\" , ground" (at 116.84 91.44 0) (hide yes) (show_name no) (do_not_autoplace no) (effects (font (size 1.27 1.27))))
  (pin "1"))
 (symbol
  (lib_id "Device:R")
  (at 124.46 85.09 0)
  (unit 1)
  (body_style 1)
  (exclude_from_sim no)
  (in_bom yes)
  (on_board yes)
  (in_pos_files yes)
  (dnp no)
  (fields_autoplaced yes)
  (property "Reference" "R4" (at 127 83.8199 0) (show_name no) (do_not_autoplace no) (effects (font (size 1.27 1.27)) (justify left)))
  (property "Value" "10K" (at 127 86.3599 0) (show_name no) (do_not_autoplace no) (effects (font (size 1.27 1.27)) (justify left)))
  (property "Footprint" "Resistor_SMD:R_0603_1608Metric_Pad0.98x0.95mm_HandSolder" (at 122.682 85.09 90) (hide yes) (show_name no) (do_not_autoplace no) (effects (font (size 1.27 1.27))))
  (property "Datasheet" "" (at 124.46 85.09 0) (hide yes) (show_name no) (do_not_autoplace no) (effects (font (size 1.27 1.27))))
  (property "Description" "Resistor" (at 124.46 85.09 0) (hide yes) (show_name no) (do_not_autoplace no) (effects (font (size 1.27 1.27))))
  (pin "1")
  (pin "2"))
 (symbol
  (lib_id "power:GND")
  (at 171.45 124.46 0)
  (unit 1)
  (body_style 1)
  (exclude_from_sim no)
  (in_bom yes)
  (on_board yes)
  (in_pos_files yes)
  (dnp no)
  (fields_autoplaced yes)
  (property "Reference" "#PWR020" (at 171.45 130.81 0) (hide yes) (show_name no) (do_not_autoplace no) (effects (font (size 1.27 1.27))))
  (property "Value" "GND" (at 171.45 129.54 0) (show_name no) (do_not_autoplace no) (effects (font (size 1.27 1.27))))
  (property "Footprint" "" (at 171.45 124.46 0) (hide yes) (show_name no) (do_not_autoplace no) (effects (font (size 1.27 1.27))))
  (property "Datasheet" "" (at 171.45 124.46 0) (hide yes) (show_name no) (do_not_autoplace no) (effects (font (size 1.27 1.27))))
  (property "Description" "Power symbol creates a global label with name \"GND\" , ground" (at 171.45 124.46 0) (hide yes) (show_name no) (do_not_autoplace no) (effects (font (size 1.27 1.27))))
  (pin "1"))
 (symbol
  (lib_id "Device:R")
  (at 116.84 80.01 0)
  (unit 1)
  (body_style 1)
  (exclude_from_sim no)
  (in_bom yes)
  (on_board yes)
  (in_pos_files yes)
  (dnp no)
  (fields_autoplaced yes)
  (property "Reference" "R3" (at 119.38 78.7399 0) (show_name no) (do_not_autoplace no) (effects (font (size 1.27 1.27)) (justify left)))
  (property "Value" "10K" (at 119.38 81.2799 0) (show_name no) (do_not_autoplace no) (effects (font (size 1.27 1.27)) (justify left)))
  (property "Footprint" "Resistor_SMD:R_0603_1608Metric_Pad0.98x0.95mm_HandSolder" (at 115.062 80.01 90) (hide yes) (show_name no) (do_not_autoplace no) (effects (font (size 1.27 1.27))))
  (property "Datasheet" "" (at 116.84 80.01 0) (hide yes) (show_name no) (do_not_autoplace no) (effects (font (size 1.27 1.27))))
  (property "Description" "Resistor" (at 116.84 80.01 0) (hide yes) (show_name no) (do_not_autoplace no) (effects (font (size 1.27 1.27))))
  (pin "1")
  (pin "2"))
 (symbol
  (lib_id "power:VCC")
  (at 116.84 76.2 0)
  (unit 1)
  (body_style 1)
  (exclude_from_sim no)
  (in_bom yes)
  (on_board yes)
  (in_pos_files yes)
  (dnp no)
  (fields_autoplaced yes)
  (property "Reference" "#PWR016" (at 116.84 80.01 0) (hide yes) (show_name no) (do_not_autoplace no) (effects (font (size 1.27 1.27))))
  (property "Value" "VCC" (at 116.84 71.12 0) (show_name no) (do_not_autoplace no) (effects (font (size 1.27 1.27))))
  (property "Footprint" "" (at 116.84 76.2 0) (hide yes) (show_name no) (do_not_autoplace no) (effects (font (size 1.27 1.27))))
  (property "Datasheet" "" (at 116.84 76.2 0) (hide yes) (show_name no) (do_not_autoplace no) (effects (font (size 1.27 1.27))))
  (property "Description" "Power symbol creates a global label with name \"VCC\"" (at 116.84 76.2 0) (hide yes) (show_name no) (do_not_autoplace no) (effects (font (size 1.27 1.27))))
  (pin "1"))
 (symbol
  (lib_id "power:VCC")
  (at 57.15 55.88 0)
  (unit 1)
  (body_style 1)
  (exclude_from_sim no)
  (in_bom yes)
  (on_board yes)
  (in_pos_files yes)
  (dnp no)
  (fields_autoplaced yes)
  (property "Reference" "#PWR014" (at 57.15 59.69 0) (hide yes) (show_name no) (do_not_autoplace no) (effects (font (size 1.27 1.27))))
  (property "Value" "VCC" (at 57.15 50.8 0) (show_name no) (do_not_autoplace no) (effects (font (size 1.27 1.27))))
  (property "Footprint" "" (at 57.15 55.88 0) (hide yes) (show_name no) (do_not_autoplace no) (effects (font (size 1.27 1.27))))
  (property "Datasheet" "" (at 57.15 55.88 0) (hide yes) (show_name no) (do_not_autoplace no) (effects (font (size 1.27 1.27))))
  (property "Description" "Power symbol creates a global label with name \"VCC\"" (at 57.15 55.88 0) (hide yes) (show_name no) (do_not_autoplace no) (effects (font (size 1.27 1.27))))
  (pin "1"))
 (symbol
  (lib_id "Device:C")
  (at 187.96 73.66 0)
  (unit 1)
  (body_style 1)
  (exclude_from_sim no)
  (in_bom yes)
  (on_board yes)
  (in_pos_files yes)
  (dnp no)
  (fields_autoplaced yes)
  (property "Reference" "C8" (at 191.77 72.3899 0) (show_name no) (do_not_autoplace no) (effects (font (size 1.27 1.27)) (justify left)))
  (property "Value" "10u" (at 191.77 74.9299 0) (show_name no) (do_not_autoplace no) (effects (font (size 1.27 1.27)) (justify left)))
  (property "Footprint" "Capacitor_SMD:C_0805_2012Metric_Pad1.18x1.45mm_HandSolder" (at 188.9252 77.47 0) (hide yes) (show_name no) (do_not_autoplace no) (effects (font (size 1.27 1.27))))
  (property "Datasheet" "" (at 187.96 73.66 0) (hide yes) (show_name no) (do_not_autoplace no) (effects (font (size 1.27 1.27))))
  (property "Description" "Unpolarized capacitor" (at 187.96 73.66 0) (hide yes) (show_name no) (do_not_autoplace no) (effects (font (size 1.27 1.27))))
  (pin "2")
  (pin "1"))
 (symbol
  (lib_id "power:GND")
  (at 124.46 96.52 0)
  (unit 1)
  (body_style 1)
  (exclude_from_sim no)
  (in_bom yes)
  (on_board yes)
  (in_pos_files yes)
  (dnp no)
  (fields_autoplaced yes)
  (property "Reference" "#PWR019" (at 124.46 102.87 0) (hide yes) (show_name no) (do_not_autoplace no) (effects (font (size 1.27 1.27))))
  (property "Value" "GND" (at 124.46 101.6 0) (show_name no) (do_not_autoplace no) (effects (font (size 1.27 1.27))))
  (property "Footprint" "" (at 124.46 96.52 0) (hide yes) (show_name no) (do_not_autoplace no) (effects (font (size 1.27 1.27))))
  (property "Datasheet" "" (at 124.46 96.52 0) (hide yes) (show_name no) (do_not_autoplace no) (effects (font (size 1.27 1.27))))
  (property "Description" "Power symbol creates a global label with name \"GND\" , ground" (at 124.46 96.52 0) (hide yes) (show_name no) (do_not_autoplace no) (effects (font (size 1.27 1.27))))
  (pin "1"))
 (symbol
  (lib_id "power:GND")
  (at 187.96 77.47 0)
  (unit 1)
  (body_style 1)
  (exclude_from_sim no)
  (in_bom yes)
  (on_board yes)
  (in_pos_files yes)
  (dnp no)
  (fields_autoplaced yes)
  (property "Reference" "#PWR022" (at 187.96 83.82 0) (hide yes) (show_name no) (do_not_autoplace no) (effects (font (size 1.27 1.27))))
  (property "Value" "GND" (at 187.96 82.55 0) (show_name no) (do_not_autoplace no) (effects (font (size 1.27 1.27))))
  (property "Footprint" "" (at 187.96 77.47 0) (hide yes) (show_name no) (do_not_autoplace no) (effects (font (size 1.27 1.27))))
  (property "Datasheet" "" (at 187.96 77.47 0) (hide yes) (show_name no) (do_not_autoplace no) (effects (font (size 1.27 1.27))))
  (property "Description" "Power symbol creates a global label with name \"GND\" , ground" (at 187.96 77.47 0) (hide yes) (show_name no) (do_not_autoplace no) (effects (font (size 1.27 1.27))))
  (pin "1")))
